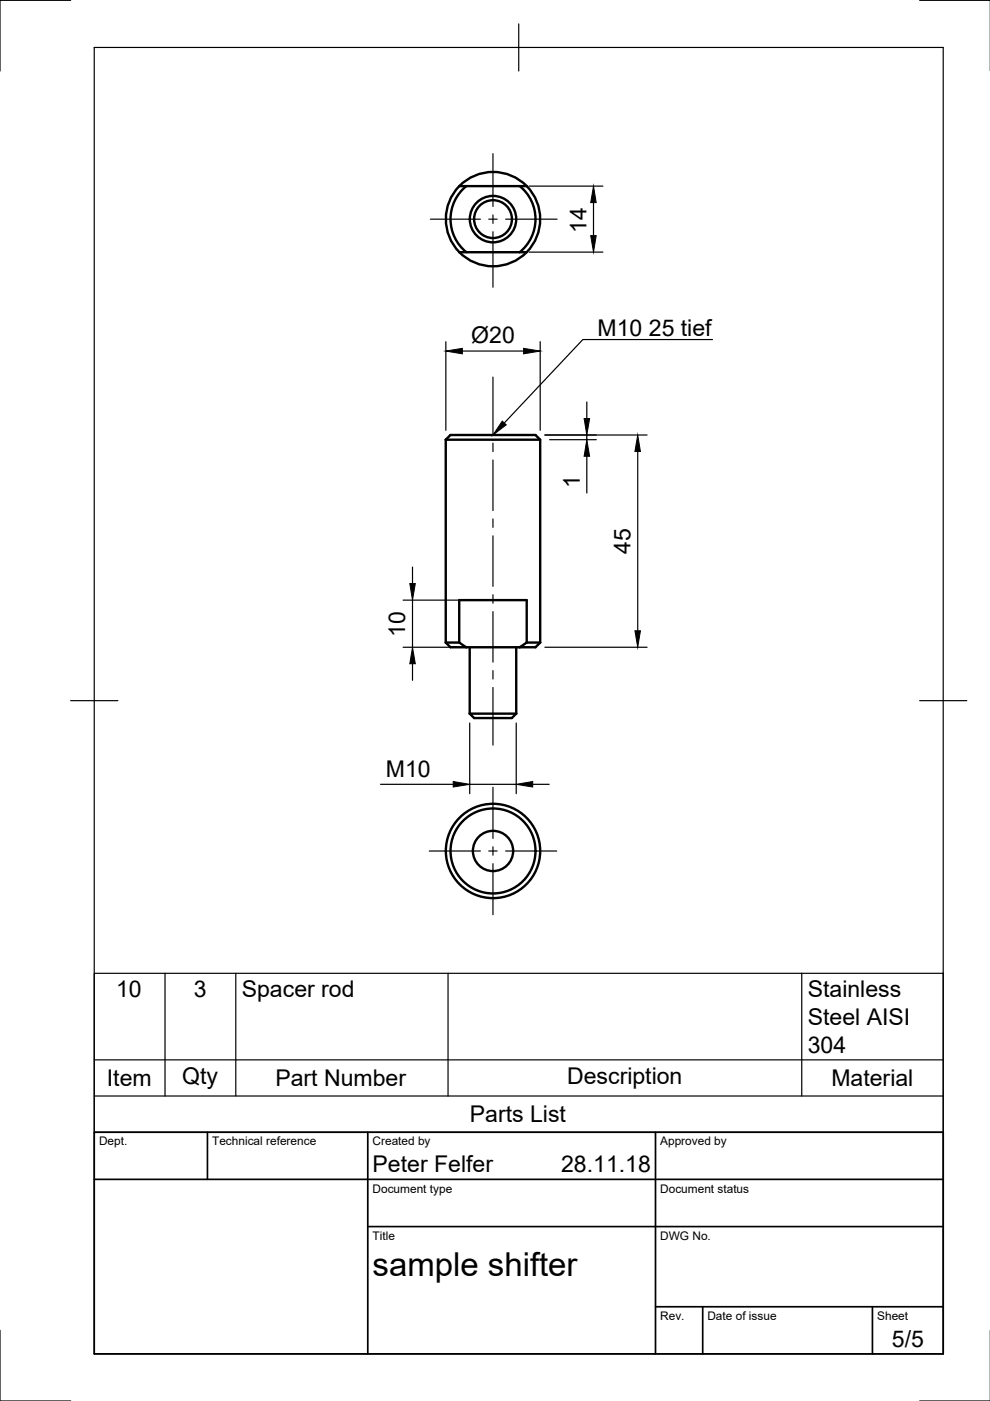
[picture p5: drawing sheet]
<svg xmlns="http://www.w3.org/2000/svg" width="210mm" height="297mm" viewBox="0 0 210 297" stroke-linecap="round" stroke-linejoin="round" font-family="sans-serif">
<!-- layer: Visible -->
<g fill="none" stroke="#000" stroke-width=".51">
<path d="M97.4 39.5h1.5M97.4 39.5a10 10 0 0 0 0 14M97.4 39.5a10 10 0 0 1 14.3 0M98.9 39.5h12.8M98.9 39.5a9 9 0 0 0 0 14M110.2 39.5a9 9 0 0 1 0 14M111.7 39.5a10 10 0 0 1 0 14M97.4 53.5h12.8M97.4 53.5a10 10 0 0 0 14.3 0M110.2 53.5h1.5M94.5 93.2l1-1h18l1 1v43M94.5 93.2h20"/>
<path d="M94.5 93.2v43M94.5 136.2h2.9M94.5 136.2l1 1h3.4M97.4 136.2l1.5 1M97.4 136.2v-9h14.3v9M98.9 137.2h11.3M99.6 137.2v14.1M109.5 137.2v14.1M111.7 136.2l-1.5 1M111.7 136.2h2.8M114.5 136.2l-1 1h-3.3M99.6 151.3h9.9"/>
<path d="M99.6 151.3l.9 .9h8l1-.9"/>
<circle cx="104.5" cy="46.5" r="4"/>
<circle cx="104.5" cy="46.5" r="4.9"/>
<circle cx="104.5" cy="180.4" r="9"/>
<circle cx="104.5" cy="180.4" r="4.3"/>
<circle cx="104.5" cy="180.4" r="10"/>
</g>
<!-- layer: TitleBlock -->
<path d="M20 240.1h180v46.9h-180zM20 250h180M44 240.1v9.9M78 240.1v46.9M139 240.1v46.9M78 260.1h122M139 277.1h61M149 277.1v9.9M185 277.1v9.9" fill="none" stroke="#000" stroke-width=".36"/>
<!-- layer: Border -->
<path d="M15 .1h-15v15M20 10.1h180v276.9h-180zM110 5.1v10M195 .1h15M15 148.6h10M195 148.6h10M0 282.1v14.9h15M195 297h15" fill="none" stroke="#000" stroke-width=".25"/>
<!-- layer: Smart Centers -->
<g fill="none" stroke="#000" stroke-width=".25">
<path d="M104.5 32.6v11.2M91.2 46.5h10.7M103.6 46.5h1.8M104.5 45.6v1.8M104.5 49.1v11.8M107.2 46.5h10.9M104.5 80v12.2M104.5 94v1.7M104.5 97.5v10.8M104.5 110v1.8M104.5 113.6v10.7M104.5 126.1v1.8"/>
<path d="M104.5 129.7v10.7M104.5 142.2v1.8M104.5 145.8v12.2M104.5 166.9v10.9M104.5 179.5v1.8M91 180.4h10.9M103.6 180.4h1.8M104.5 183.1v10.8M107.2 180.4h10.8"/>
</g>
<!-- layer: FD_Dimensions -->
<g fill="none" stroke="#000" stroke-width=".25">
<path d="M112.2 39.5h15.6M112.2 53.5h15.6M125.8 43v7M94.5 72.4v18.8M98 74.4h13M114.5 72.4v18.8M115.5 92.2h21.7M116.5 93.2h9.9M124.4 85.2v3.5M124.4 92.2v1M124.4 96.7v7.8M135.2 95.7v38"/>
<path d="M85.5 137.2h11.4M85.5 127.2h24.2M87.5 120.2v3.5M87.5 127.2v10M115.5 137.2h21.7M87.5 140.7v3.5M99.6 153.3v15M109.5 153.3v15M80.7 166.3h15.4M99.6 166.3h9.9M112.9 166.3h3.5"/>
</g>
<path d="M125.8 39.5l.6 3.5h-1.2zM125.2 50h1.2l-.6 3.5zM94.5 74.4l3.5-.5v1.1zM111 73.9l3.5 .5-3.5 .6zM123.8 88.7h1.2l-.6 3.5zM124.4 93.2l.6 3.5h-1.2zM135.2 92.2l.6 3.5h-1.2zM86.9 123.7h1.2l-.6 3.5zM134.6 133.7h1.2l-.6 3.5zM87.5 137.2l.6 3.5h-1.2zM96.1 165.7l3.5 .6-3.5 .6zM109.5 166.3l3.4-.6v1.2z" fill="#000" stroke="#000" stroke-width=".21"/>
<!-- layer: Leaders -->
<path d="M106.5 89.3l.8 .8-2.8 2.1z" fill="#000" stroke="#000" stroke-width=".21"/>
<path d="M151.1 72h-27.5l-16.7 17.7" fill="none" stroke="#000" stroke-width=".25"/>
<!-- layer: Parts Lists -->
<path d="M20 206.4h180v33.7h-180zM35 206.4v26M50 206.4v26M95 206.4v26M170 206.4v26M20 232.4h180M20 224.7h180" fill="none" stroke="#000" stroke-width=".25"/>
<text font-size="7" x="79" y="270.6">sample shifter</text>
<g font-size="4.9">
<text x="124.3" y="49.3" transform="rotate(-90 124.3 49.3)">14</text>
<text x="126.7" y="71.3">M10 25 tief</text>
<text x="99.9" y="72.8">Ø20</text>
<text x="122.9" y="103.6" transform="rotate(-90 122.9 103.6)">1</text>
<text x="133.6" y="117.4" transform="rotate(-90 133.6 117.4)">45</text>
<text x="85.9" y="135.1" transform="rotate(-90 85.9 135.1)">10</text>
<text x="81.8" y="164.7">M10</text>
<text x="24.6" y="211.4">10</text>
<text x="41.1" y="211.4">3</text>
<text x="51.3" y="211.4">Spacer rod</text>
<text x="171.3" y="211.4">Stainless</text>
<text x="171.3" y="217.3">Steel AISI</text>
<text x="171.3" y="223.2">304</text>
<text x="22.7" y="230.3">Item</text>
<text x="38.6" y="229.8">Qty</text>
<text x="58.4" y="230.3">Part Number</text>
<text x="120.2" y="229.8">Description</text>
<text x="176.3" y="230.3">Material</text>
<text x="99.6" y="237.9">Parts List</text>
<text x="79" y="248.5">Peter Felfer</text>
<text x="119" y="248.5">28.11.18</text>
<text x="189.1" y="285.7">5/5</text>
</g>
<g font-size="2.5">
<text x="21" y="242.9">Dept.</text>
<text x="45" y="242.9">Technical reference</text>
<text x="79" y="242.9">Created by</text>
<text x="140" y="242.9">Approved by</text>
<text x="79" y="252.8">Document type</text>
<text x="140" y="252.8">Document status</text>
<text x="79" y="262.9">Title</text>
<text x="140" y="262.9">DWG No.</text>
<text x="140" y="279.9">Rev.</text>
<text x="150" y="279.9">Date of issue</text>
<text x="186" y="279.9">Sheet</text>
</g>
</svg>
